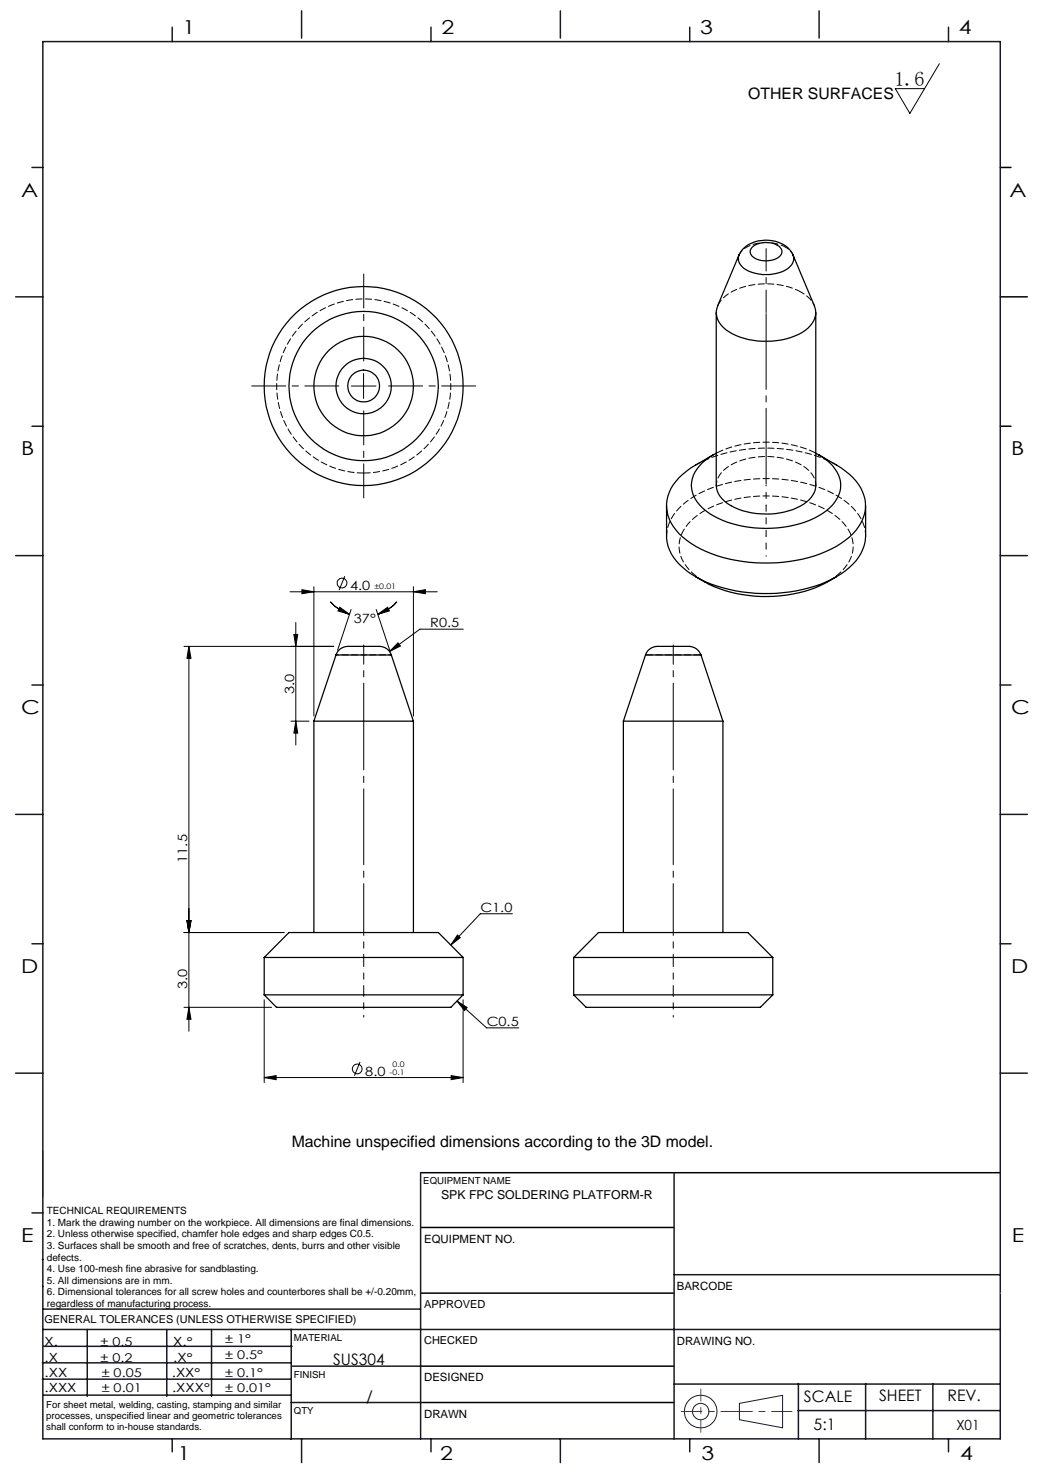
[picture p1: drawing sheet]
<svg xmlns="http://www.w3.org/2000/svg" width="210mm" height="297mm" viewBox="0 0 210 297" stroke-linecap="round" stroke-linejoin="round" font-family="sans-serif">
<g fill="none" stroke="#191924" stroke-width=".2">
<path d="M8.6 231.2v9.4M148.6 282l8.7-1.6v6.5l-8.7-1.6z"/>
<circle cx="140.8" cy="283.7" r="3.3"/>
<circle cx="140.8" cy="283.7" r="1.64"/>
</g>
<path d="M201 33.7h2.2M201 59.7h5.4M201 85.7h2.2M84.5 235.7h116.5M84.6 259.9h50.9M84.6 246.7h50.9M84.6 274.5h50.9M84.5 281.8h51" fill="none" stroke="#000" stroke-width=".3"/>
<path d="M136.9 283.6h22.3" fill="none" stroke="#f00" stroke-width=".2" stroke-dasharray="6.3 1.3 1.3 1.3" stroke-dashoffset="2.2"/>
<path d="M140.8 287.8v-8.7" fill="none" stroke="#f00" stroke-width=".2" stroke-dasharray="6.3 1.3 1.3 1.3" stroke-dashoffset="3.9"/>
<g fill="none" stroke="#191924" stroke-width=".3">
<path d="M8.6 8.4h192.4v280.7h-192.4zM34.6 5.5v2.9M60.6 2.2v5.5M86.6 5.5v2.9M112.6 2.2v5.5M138.6 5.5v2.9M164.6 2.2v5.5M190.6 5.5v2.9M6.4 33.7h2.2M3.1 59.7h5.5M6.4 85.7h2.2M3.1 111.7h5.5"/>
<path d="M201 111.7h5.4M6.4 137.7h2.2M201 137.7h2.2M3.1 163.7h5.5M201 163.7h5.4M6.4 189.6h2.2M201 189.6h2.2M3.1 215.6h5.5M201 215.6h5.4M84.5 235.7v53.4M135.5 235.7v53.4M6.4 243.7h2.2"/>
<path d="M8.5 253.1h.1M8.6 258.5h.1M135.5 256.1h65.5M8.5 277.1h49.9M8.5 273.9h49.9M8.6 267.2h192.4M8.6 263.1h75.9M8.8 270.5h49.9M17.5 267.2v13.4M33.5 267.2v13.4M42.5 267.2v13.4M58.5 267.2v22"/>
<path d="M58.6 274.5h26M135.5 278.1h65.5M160.4 278v11.1M174 278v11.1M187.5 278v11.1M8.8 280.3h49.7M34.6 289.1v2.6M58.5 281.8h26M60.6 289.1v4.8M86.6 289.1v2.6M112.6 289.1v4.8M138.6 289.1v2.6"/>
<path d="M160.4 283.5h40.5M164.6 289.1v4.8M190.6 289.1v2.6"/>
</g>
<path d="M201 259.9h.1" fill="none" stroke="#c0c0c0" stroke-width=".2"/>
<g fill="none" stroke="#000" stroke-width=".2">
<path d="M188.8 12.8l-6 10-2.9-5h5.9M70.6 77.6h5M73.1 75.1v5M58.3 118.9h29.6M60.7 118.5l2.4 .4-2.4 .4zM63.1 117.9v26M69.3 115.8l-1.1 2.8M83.1 118.9l2.4-.4v.8zM83.1 117.9v26M37 129.9h30.1M38 129.9l.4 2.4h-.8zM38 129.9v77.3"/>
<path d="M59.1 127.5h.7l-.4 2.4zM59.4 125.1v24.6M66.4 120.9a8.7 8.7 0 0 0 3.8 2.5M68.3 122l1.9 1.4-2.3-.6zM70.6 122.5l-2.8 8.2M75.6 122.5l2.7 8.2M75.9 123.4l2-1.4 .3 .8zM79.8 120.9a8.7 8.7 0 0 1-3.9 2.5M80 129.2l.5 .6-2.2 1.1zM93.1 126.4h-8.7l-6.1 4.5M58.5 144.9h3.6M59.4 144.9l.4 2.4h-.7z"/>
<path d="M37 187.4h20.1M37.6 185h.8l-.4 2.4zM91.9 187.9l.6 .5-1.9 1.5zM103 183.6h-6.5l-5.9 6.3M37 202.4h17.6M38 202.4l.4 2.4h-.8zM53.1 216.5l2.4-.4v.9zM53.1 200.9v16.7M53.1 216.5h40M72.4 213.4l-1.2 2.8M90.7 216.1l2.4 .4-2.4 .5zM91.8 201.2l6 5.3h6.4"/>
<path d="M91.8 201.2l2.1 1.3-.6 .6zM93.1 200.9v16.7"/>
<circle cx="68.7" cy="117.2" r=".99"/>
<circle cx="71.8" cy="214.8" r=".98"/>
</g>
<path d="M73.1 199.9v-7.5M135.3 199.9v-7.5" fill="none" stroke="#000" stroke-width=".2" stroke-dasharray="15.2 1.3 1.3 1.3" stroke-dashoffset="13.4"/>
<path d="M73.1 187.4v-42.5M135.3 187.4v-42.5" fill="none" stroke="#000" stroke-width=".2" stroke-dasharray="15.2 1.3 1.3 1.3" stroke-dashoffset="5.4"/>
<path d="M73.1 144.9v-15.3M135.3 144.9v-15.3" fill="none" stroke="#000" stroke-width=".2" stroke-dasharray="15.2 1.3 1.3 1.3" stroke-dashoffset="7.6"/>
<path d="M73.1 199.9v4.5M135.3 199.9v4.5" fill="none" stroke="#000" stroke-width=".2" stroke-dasharray="15.2 1.3 1.3 1.3" stroke-dashoffset="14.9"/>
<path d="M73.1 192.4v-5M135.3 192.4v-5" fill="none" stroke="#000" stroke-width=".2" stroke-dasharray="15.2 1.3 1.3 1.3" stroke-dashoffset="14.6"/>
<path d="M68.1 77.6h-17.5M73.1 72.6v-17.5M78.1 77.6h17.5M73.1 82.6v17.5" fill="none" stroke="#000" stroke-width=".2" stroke-dasharray="15.2 1.3 1.3 1.3" stroke-dashoffset="8.4"/>
<path d="M154 107.7v-6.1" fill="none" stroke="#000" stroke-width=".2" stroke-dasharray="15.2 1.3 1.3 1.3" stroke-dashoffset="14.1"/>
<path d="M154 97.5v-34.7" fill="none" stroke="#000" stroke-width=".2" stroke-dasharray="15.2 1.3 1.3 1.3" stroke-dashoffset="-.2"/>
<path d="M154 62.8v-12.8" fill="none" stroke="#000" stroke-width=".2" stroke-dasharray="15.2 1.3 1.3 1.3" stroke-dashoffset="10.7"/>
<path d="M154 107.7v4.1M154 101.6v-4.1" fill="none" stroke="#000" stroke-width=".2" stroke-dasharray="15.2 1.3 1.3 1.3" stroke-dashoffset="15.1"/>
<g fill="#000">
<path d="M83.1 118.9l2.4-.4v.8zM60.7 118.5l2.4 .4-2.4 .4zM90.7 216.1l2.4 .4-2.4 .5zM53.1 216.5l2.4-.4v.9z"/>
<path d="M68.3 122l1.9 1.4-2.3-.6zM75.9 123.4l2-1.4 .3 .8zM80 129.2l-1.7 1.7 2.2-1.1zM91.9 187.9l.6 .5-1.9 1.5zM91.8 201.2l2.1 1.3-.6 .6z"/>
<path d="M59.4 144.9l.4 2.4h-.7zM59.1 127.5h.7l-.4 2.4z"/>
<path d="M37.6 185h.8l-.4 2.4zM38 202.4l.4 2.4h-.8zM38 129.9l.4 2.4h-.8zM37.6 185h.8l-.4 2.4z"/>
</g>
<g fill="none" stroke="#000" stroke-width=".25">
<path d="M148.5 51.2a5.7 5.7 0 0 1 6-2.9 5.4 5.4 0 0 1 4.8 2.9M148.5 51.2l-4.3 10.3a4 4 0 0 0 1.7 4.8 15.2 15.2 0 0 0 15.9 .1 4.1 4.1 0 0 0 1.9-4.9l-4.4-10.3M148.5 51.2a2.44 2.44 0 0 0 1.5 3.1 8.2 8.2 0 0 0 8.7-.7 2.09 2.09 0 0 0 .6-2.4M151.1 49.7a4.4 4.4 0 0 1 5.7 .1 1.41 1.41 0 0 1-.9 2.2 4.5 4.5 0 0 1-4.9-.8 1.13 1.13 0 0 1 .1-1.5zM143.9 62.8v34.7a5.3 5.3 0 0 0 3.7 4.5 15.5 15.5 0 0 0 13.9-.7 4.7 4.7 0 0 0 2.4-3.8v-34.7M143.3 91.4a25.8 25.8 0 0 0-6.8 4.6 7.6 7.6 0 0 0 0 11.3 23.1 23.1 0 0 0 14 5.7 30.8 30.8 0 0 0 17.6-3.2 11.5 11.5 0 0 0 5.5-6.2 8.2 8.2 0 0 0-3.7-9l-1.8-1.2-3.6-2M143.9 91.1a8.3 8.3 0 0 0-4.9 5.7 6.7 6.7 0 0 0 3.5 6.3 23.2 23.2 0 0 0 18.3 2.1 12.2 12.2 0 0 0 7.4-5 5.4 5.4 0 0 0-.9-6.6 10.3 10.3 0 0 0-2.8-2.2M163.9 91.1l.6 .3M133.9 101.6v6.1a8.8 8.8 0 0 0 4.1 7l1.8 1.2M139.8 115.9a27 27 0 0 0 20.7 3.2l3.4-1 1.9-.9 2.3-1.3M174 101.6v6.1a9 9 0 0 1-4.1 7 26.5 26.5 0 0 1-15.3 4.6 29.5 29.5 0 0 1-14.8-3.4M67.5 131.6a2.91 2.91 0 0 1 3.4-1.7h4.7a2.73 2.73 0 0 1 3 1.7"/>
<path d="M67.5 131.6h11.1M67.5 131.6l-4.4 13.3M78.6 131.6l4.5 13.3M129.7 131.6a2.85 2.85 0 0 1 3.3-1.7h4.8a2.83 2.83 0 0 1 3.1 1.7M129.7 131.6h11.2M129.7 131.6l-4.4 13.3M140.9 131.6l4.4 13.3M63.1 144.9h20M63.1 144.9v42.5M83.1 144.9v42.5M125.3 144.9h20M125.3 144.9v42.5"/>
<path d="M145.3 144.9v42.5M53.1 199.9h40M53.1 199.9l2.5 2.5h35l2.5-2.5M53.1 192.4h40M53.1 192.4l5-5h30l5 5M53.1 192.4v7.5M93.1 192.4v7.5M115.3 199.9h40M115.3 199.9l2.5 2.5h35l2.5-2.5M115.3 192.4h40M115.3 192.4l5-5h30l5 5M115.3 192.4v7.5"/>
<path d="M155.3 192.4v7.5"/>
<circle cx="73.1" cy="77.6" r="20"/>
<circle cx="73.1" cy="77.6" r="5.6"/>
<circle cx="73.1" cy="77.6" r="3.2"/>
<circle cx="73.1" cy="77.6" r="15"/>
<circle cx="73.1" cy="77.6" r="10"/>
</g>
<path d="M67.5 131.6h5.6M73.1 131.6h5.6" fill="none" stroke="#000" stroke-width=".2" stroke-dasharray="1.3 .6" stroke-dashoffset=".7"/>
<path d="M159.3 51.1l.1 .1M73.1 95.1a17.5 17.5 0 0 1-15.4-25.9 17.5 17.5 0 0 1 30.1-1.1 17.5 17.5 0 0 1-13.4 26.9l-1.3 .1" fill="none" stroke="#000" stroke-width=".2" stroke-dasharray="1.3 .6"/>
<path d="M164 91.1a23.8 23.8 0 0 0-20 0M141.6 116.9a9.1 9.1 0 0 1-5.1-6.6 7.8 7.8 0 0 1 3.8-6.9 25.4 25.4 0 0 1 17.2-3.5 19.6 19.6 0 0 1 11.9 5.1 6.6 6.6 0 0 1-.3 9.9l-1.5 1.2-1.3 .8M129.7 131.6h11.2" fill="none" stroke="#000" stroke-width=".2" stroke-dasharray="1.3 .6" stroke-dashoffset="-.2"/>
<path d="M157.9 49.7l.9 .6 .5 .8M161 58.7l.7 .4a5.6 5.6 0 0 1 2 2.3" fill="none" stroke="#000" stroke-width=".2" stroke-dasharray="1.3 .6" stroke-dashoffset=".6"/>
<path d="M144.2 61.4a8.3 8.3 0 0 1 6.1-4 15.7 15.7 0 0 1 10.7 1.3" fill="none" stroke="#000" stroke-width=".2" stroke-dasharray="1.3 .6" stroke-dashoffset="-.1"/>
<path d="M164 97.5a5 5 0 0 0-3.3-4.3 15.4 15.4 0 0 0-14.6 .7 4.6 4.6 0 0 0-2.1 3.6" fill="none" stroke="#000" stroke-width=".2" stroke-dasharray="1.3 .6" stroke-dashoffset=".4"/>
<path d="M148.5 51.2a5.3 5.3 0 0 1 4.7-2.4h1.5l1.4 .2 1.8 .7M139.8 93.4a31.3 31.3 0 0 1 28.3 0M174 107.7a8.9 8.9 0 0 0-4.1-7 27.8 27.8 0 0 0-18-4.5 25.2 25.2 0 0 0-14.7 5.2 8.6 8.6 0 0 0-3.2 6.3" fill="none" stroke="#000" stroke-width=".2" stroke-dasharray="1.3 .6" stroke-dashoffset=".2"/>
<text font-size="4.1" x="179.7" y="17.2">1.6</text>
<g font-size="3.9">
<text x="36.7" y="6.9">1</text>
<text x="88.7" y="6.9">2</text>
<text x="140.7" y="6.9">3</text>
<text x="192.7" y="6.9">4</text>
<text x="4.2" y="39.5">A</text>
<text x="202.9" y="39.5">A</text>
<text x="4.2" y="91.5">B</text>
<text x="203.2" y="91.5">B</text>
<text x="4.2" y="143.5">C</text>
<text x="203.2" y="143.5">C</text>
<text x="4.2" y="195.5">D</text>
<text x="203.2" y="195.5">D</text>
<text x="4.2" y="249.6">E</text>
<text x="203.3" y="249.6">E</text>
<text x="35.7" y="293.4">1</text>
<text x="88.4" y="293.4">2</text>
<text x="141" y="293.4">3</text>
<text x="193" y="293.4">4</text>
</g>
<g font-size="3.2">
<text x="150.4" y="20">OTHER SURFACES</text>
<text x="58.6" y="230.4">Machine unspecified dimensions according to the 3D model.</text>
<text x="67" y="274.2">SUS304</text>
<text x="73.6" y="281.8">/</text>
<text x="161.6" y="281.7">SCALE</text>
<text x="176.7" y="281.5">SHEET</text>
<text x="190.4" y="281.5">REV.</text>
<text x="163.5" y="287.3">5:1</text>
</g>
<text font-size="2.8" x="192.2" y="287.3">X01</text>
<g font-size="2.6">
<text x="70.4" y="118.5">4.0</text>
<text x="71.1" y="125.3">37°</text>
<text x="86.5" y="126.1">R0.5</text>
<text x="59.1" y="139.5" transform="rotate(-90 59.1 139.5)">3.0</text>
<text x="37.6" y="173.4" transform="rotate(-90 37.6 173.4)">11.5</text>
<text x="96.5" y="183.2">C1.0</text>
<text x="37.6" y="198.8" transform="rotate(-90 37.6 198.8)">3.0</text>
<text x="97.8" y="206.2">C0.5</text>
<text x="73.4" y="216.1">8.0</text>
</g>
<g font-size="2.5">
<text x="88.6" y="240.9">SPK FPC SOLDERING PLATFORM-R</text>
<text x="8.9" y="273.6">.X</text>
<text x="8.9" y="270.4">X.</text>
<text x="34.8" y="273.7">.X°</text>
<text x="34.8" y="270.5">X.°</text>
<text x="9" y="276.7">.XX</text>
<text x="9" y="279.7">.XXX</text>
<text x="34.5" y="276.7">.XX°</text>
<text x="34.6" y="279.8">.XXX°</text>
</g>
<g font-size="2.4">
<text x="45.2" y="270">± 1°</text>
<text x="20.2" y="270.4">± 0.5</text>
<text x="20.2" y="273.7">± 0.2</text>
<text x="45.2" y="273.2">± 0.5°</text>
<text x="20.4" y="279.7">± 0.01</text>
<text x="20.4" y="276.7">± 0.05</text>
<text x="45.2" y="276.7">± 0.1°</text>
<text x="45.2" y="279.7">± 0.01°</text>
</g>
<g font-size="2.3">
<text x="85.2" y="249.7">EQUIPMENT NO.</text>
<text x="136" y="259.2">BARCODE</text>
<text x="136" y="270.2">DRAWING NO.</text>
<text x="85.2" y="277.6">DESIGNED</text>
<text x="85.2" y="284.9">DRAWN</text>
</g>
<g font-size="2.2">
<text x="85.2" y="262.8">APPROVED</text>
<text x="8.9" y="265.9">GENERAL TOLERANCES (UNLESS OTHERWISE SPECIFIED)</text>
<text x="85.2" y="270.1">CHECKED</text>
</g>
<g font-size="2">
<text x="9.4" y="244">TECHNICAL REQUIREMENTS</text>
<text x="9.4" y="246.3">1. Mark the drawing number on the workpiece. All dimensions are final dimensions.</text>
<text x="9.4" y="248.6">2. Unless otherwise specified, chamfer hole edges and sharp edges C0.5.</text>
<text x="9.4" y="251">3. Surfaces shall be smooth and free of scratches, dents, burrs and other visible</text>
<text x="9.4" y="253.3">defects.</text>
<text x="9.4" y="255.6">4. Use 100-mesh fine abrasive for sandblasting.</text>
<text x="9.4" y="258">5. All dimensions are in mm.</text>
<text x="9.4" y="260.3">6. Dimensional tolerances for all screw holes and counterbores shall be +/-0.20mm,</text>
<text x="9.4" y="262.6">regardless of manufacturing process.</text>
</g>
<g font-size="1.9">
<text x="85.1" y="238">EQUIPMENT NAME</text>
<text x="59.1" y="269.5">MATERIAL</text>
<text x="59.1" y="276.9">FINISH</text>
<text x="9.3" y="282.9">For sheet metal, welding, casting, stamping and similar</text>
<text x="9.3" y="285.2">processes, unspecified linear and geometric tolerances</text>
<text x="9.3" y="287.4">shall conform to in-house standards.</text>
<text x="59.1" y="284.2">QTY</text>
</g>
<g font-size="1.5">
<text x="75.2" y="118.4">±0.01</text>
<text x="78.9" y="214.3">0.0</text>
<text x="78.3" y="216.1">-0.1</text>
</g>
</svg>
